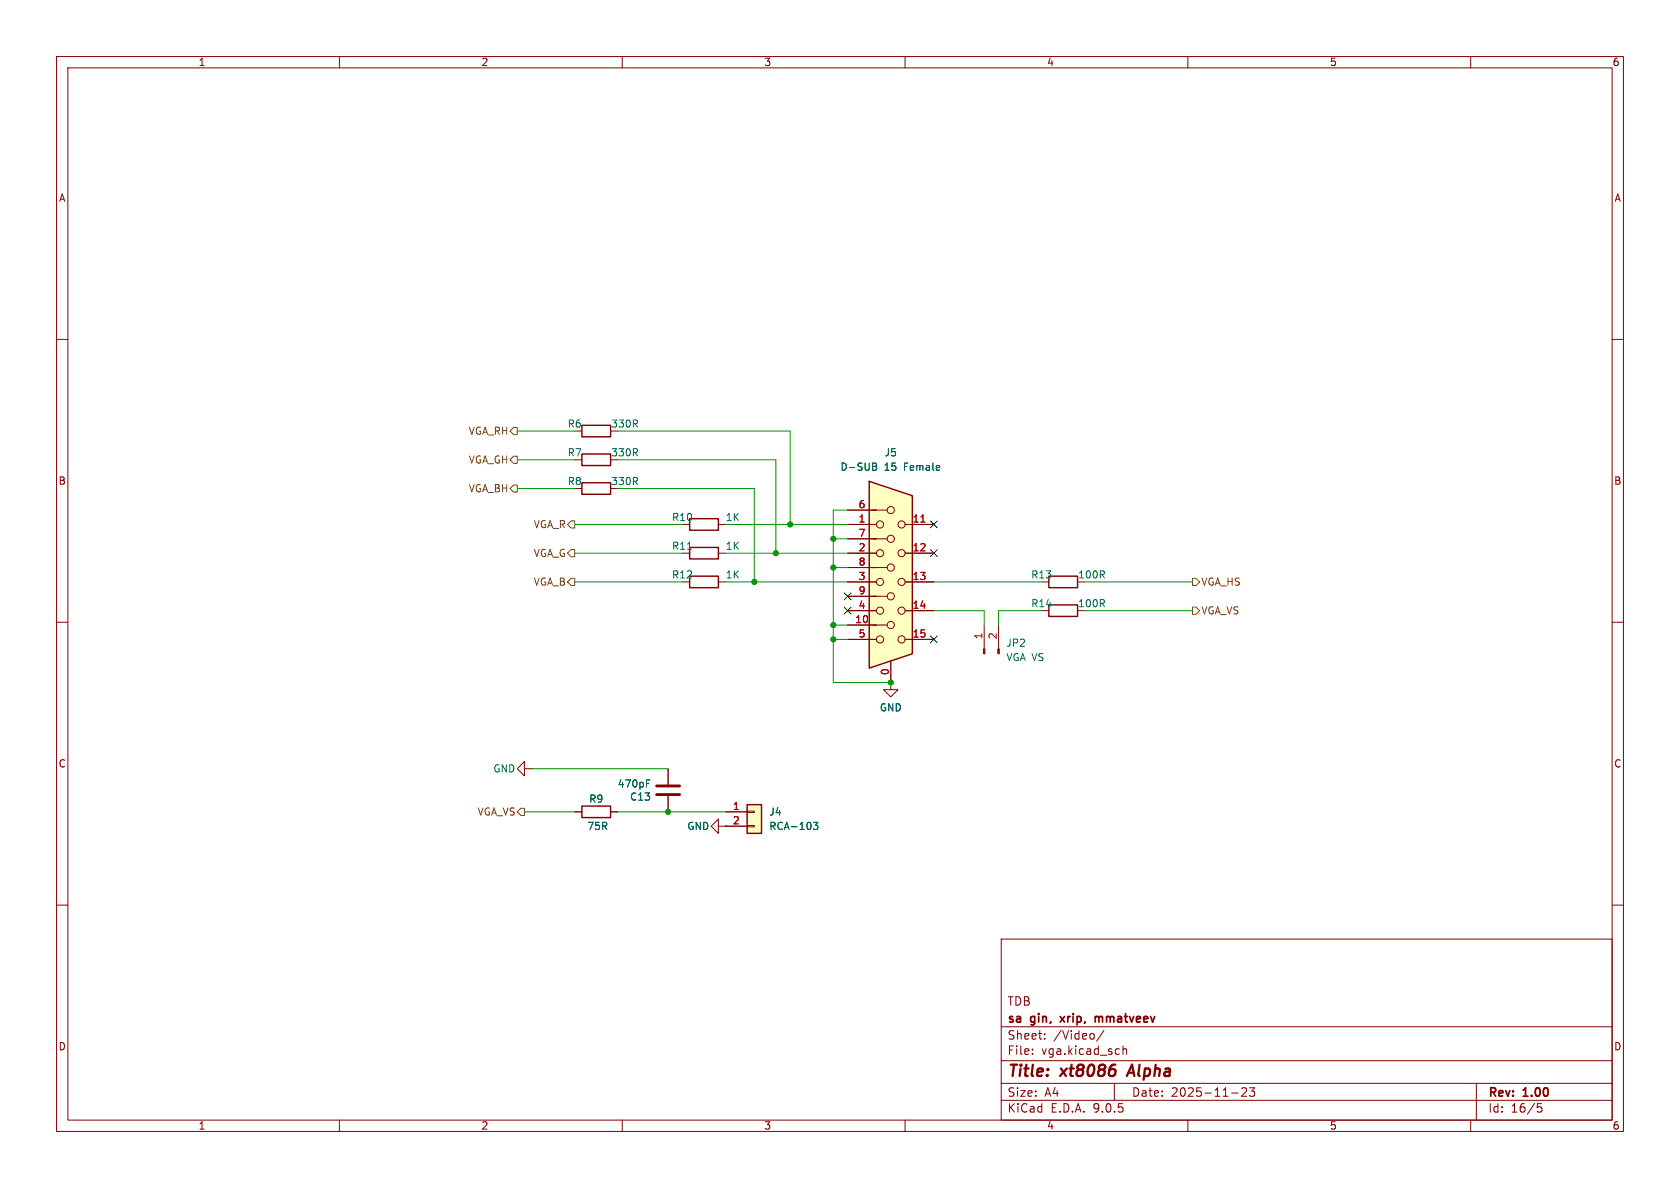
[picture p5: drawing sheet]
<svg xmlns="http://www.w3.org/2000/svg" width="297mm" height="210mm" viewBox="0 0 297 210" stroke-linecap="round" stroke-linejoin="round" font-family="sans-serif">
<g fill="none" stroke="#840000" stroke-width=".18">
<path d="M10 10h277v190h-277zM12 12h273v186h-273zM60 10v2M110 10v2M160 10v2M210 10v2M260 10v2M10 60h2M285 60h2M127 97.8h1.3M10 110h2M285 110h2"/>
<path d="M127 146.1v-1.3l-1.3 1.3 1.3 1.2v-1.2h1.3M128.3 146.1h.1M10 160h2M177 166h108v32h-108zM285 160h2M60 198v2M110 198v2M160 198v2M177 194.5h108M177 191.5h108M177 187.5h108M177 181.5h108"/>
<path d="M182.5 186.3v.1M182.5 185.5v.1M184.7 183.6v.1M184.7 182.8v.1M195.2 182.1l-1.3 2M197 191.5v3M198.5 184.9v1.5M198.5 185.5l.2-.1 .4 .1 .1 .9M210 198v2M217.7 193.2h1.2M219.5 192.4l.6-.1 .2 .1 .1 .3-.9 1.1h.9M220.9 192.3h.9l-.5 .6 .4 .1v.7l-.2 .1h-.4l-.2-.1"/>
<path d="M260 198v2M261 191.5v6.5M272.5 195.1h-.7l-.1 .7 .3-.1h.5l.1 .3-.1 .5-.2 .1-.6-.1"/>
</g>
<path d="M200.1 188.2l-.9 2" fill="none" stroke="#840000" stroke-width=".4"/>
<path d="M187.4 179.7l.8 1M188.2 179.7l-.8 1M193.6 179.7v1M193.6 179.8l.5-.1 .2 .2M194.3 179.9v.8M194.3 179.8v.1" fill="none" stroke="#840000" stroke-width=".3"/>
<path d="M121.9 96.8h5.1v2h-5.1zM185.4 101.9h5.1v2h-5.1z" fill="none" stroke="#840000" stroke-width=".25"/>
<path d="M121.5 97.1h.8" fill="none" stroke="#006464" stroke-width=".18"/>
<path d="M132.1 142.2h2.5v5.1h-2.5z" fill="#ffffc2"/>
<path d="M185.4 106.9h5.1v2.1h-5.1zM132.1 142.2h2.5v5.1h-2.5z" fill="none" stroke="#840000" stroke-width=".25"/>
<path d="M174 110.5v4.2M176.5 110.5v4.2M157.5 120.7v1.2h1.2l-1.2 1.3-1.3-1.3h1.3M157.5 120.7h.1M128.3 143.5h3.8M128.3 146.1h3.8M132.1 143.4h1.2v.2h-1.2zM132.1 145.9h1.2v.3h-1.2z" fill="none" stroke="#840000" stroke-width=".18"/>
<path d="M143.8 145.4h.8l-.4 .4 .3 .2v.5l-.2 .1-.5-.1" fill="none" stroke="#006464" stroke-width=".18"/>
<g fill="#840000" stroke="#840000" stroke-width=".18">
<path d="M173.9 114.7h.2v.9h-.2z"/>
<path d="M176.4 114.7h.3v.9h-.3z"/>
</g>
<path d="M153.7 85.1l7.6 2.5v28l-7.6 2.5z" fill="#ffffc2"/>
<path d="M102.9 75.2h5v2h-5zM102.9 80.3h5v2h-5zM102.9 85.3h5v2.1h-5zM121.9 91.7h5.1v2h-5.1zM153.7 85.1l7.6 2.5v28l-7.6 2.5zM121.9 101.9h5.1v2h-5.1zM102.9 142.5h5v2h-5z" fill="none" stroke="#840000" stroke-width=".25"/>
<g fill="none" stroke="#840000" stroke-width=".18">
<path d="M127 92.7h1.3M149.9 95.3h6.9M149.9 90.2h6.9M149.9 92.7h5M149.9 97.8h5M160 92.7h5.1M160 97.8h5.1M127 102.9h1.3M149.9 100.3h6.9M149.9 105.4h6.9M149.9 110.5h6.9M149.9 102.9h5"/>
<path d="M149.9 108h5M149.9 113h5M157.5 116.8v3.9M160 102.9h5.1M160 108h5.1M160 113h5.1M92.7 135.9v-1.3l-1.3 1.3 1.3 1.3v-1.3h1.3M94 135.9h.1M118.1 135.9v2.8M157.5 120.7h.1M101.6 143.5h1.3M107.9 143.5h1.3"/>
<path d="M118.1 140.7v2.8M128.3 146.1h.1M128.3 143.5h3.8M128.3 146.1h3.8"/>
<circle cx="155.6" cy="97.8" r=".63"/>
<circle cx="155.6" cy="92.7" r=".63"/>
<circle cx="157.5" cy="90.2" r=".63"/>
<circle cx="157.5" cy="95.2" r=".63"/>
<circle cx="159.4" cy="92.7" r=".63"/>
<circle cx="159.4" cy="97.8" r=".63"/>
<circle cx="155.6" cy="113" r=".63"/>
<circle cx="155.6" cy="102.9" r=".63"/>
<circle cx="155.6" cy="107.9" r=".63"/>
<circle cx="157.5" cy="105.4" r=".63"/>
<circle cx="157.5" cy="100.3" r=".63"/>
<circle cx="157.5" cy="110.5" r=".63"/>
<circle cx="159.4" cy="113" r=".63"/>
<circle cx="159.4" cy="107.9" r=".63"/>
<circle cx="159.4" cy="102.9" r=".63"/>
</g>
<path d="M162.8 92.3h.7" fill="none" stroke="#a90000" stroke-width=".18"/>
<path d="M154.3 81.9l.6 .1v.2l-.2 .3M154.3 82.5h.4M154.7 82.5l.3 .2-.1 .3-.6 .1M114.3 138.5h.4M114.3 137.9h.6M143.8 145.4h.8l-.4 .4 .3 .2v.5l-.2 .1-.5-.1" fill="none" stroke="#006464" stroke-width=".18"/>
<path d="M116.1 138.9h4M116.1 140.5h4" fill="none" stroke="#840000" stroke-width=".51"/>
<path d="M90.2 76.2l.6-.6h.6v1.2h-.6zM90.2 86.4l.6-.7h.6v1.3h-.6zM90.2 81.3l.6-.7h.6v1.3h-.6zM101 92.1h.6v1.2h-.6l-.7-.6zM101 97.2h.6v1.2h-.6l-.7-.6zM101 102.2h.6v1.3h-.6l-.7-.6zM210.8 107.3h.7l.6 .7-.6 .6h-.7zM210.8 102.2h.7l.6 .7-.6 .6h-.7zM91.4 143.5l.7-.6h.6v1.2h-.6z" fill="none" stroke="#725600" stroke-width=".18"/>
<g fill="none" stroke="#009600" stroke-width=".18">
<path d="M91.4 76.2h10.2M109.2 76.2h30.5v16.5M91.4 86.4h10.2M91.4 81.3h10.2M101.6 97.8h19M101.6 92.7h19M109.2 86.4h24.1v16.5M109.2 81.3h28v16.5M128.3 97.8h21.6M128.3 92.7h21.6M147.3 95.3h2.6M149.9 90.2h-2.6v30.5h10.2"/>
<path d="M101.6 102.9h19M128.3 102.9h21.6M147.3 113h2.6M147.3 110.5h2.6M147.3 100.3h2.6M165.1 102.9h19M165.1 108h8.9v2.5M184.1 108h-7.6v2.5M191.8 102.9h19M191.8 108h19M94 135.9h24.1M92.7 143.5h8.9"/>
<path d="M109.2 143.5h19.1"/>
</g>
<path d="M164.5 97.2l1.2 1.2M164.5 92.1l1.2 1.2M165.7 92.1l-1.2 1.2M165.7 97.2l-1.2 1.2M149.3 107.3l1.2 1.3M149.3 104.8l1.2 1.2M150.5 107.3l-1.2 1.3M150.5 104.8l-1.2 1.2M164.5 112.4l1.2 1.2M165.7 112.4l-1.2 1.2" fill="none" stroke="#000084" stroke-width=".18"/>
<g fill="#009600" stroke="#009600" stroke-width=".18">
<circle cx="118.1" cy="143.5" r=".46"/>
<circle cx="133.3" cy="102.9" r=".46"/>
<circle cx="147.3" cy="110.5" r=".46"/>
<circle cx="137.2" cy="97.8" r=".46"/>
<circle cx="139.7" cy="92.7" r=".46"/>
<circle cx="157.5" cy="120.7" r=".46"/>
<circle cx="147.3" cy="113" r=".46"/>
<circle cx="147.3" cy="100.3" r=".46"/>
<circle cx="147.3" cy="95.3" r=".46"/>
</g>
<g font-size="2.8" fill="#840000">
<text x="178" y="190.9">Title:</text>
<text x="187.7" y="190.9">xt8086</text>
<text x="200.4" y="190.9">Alpha</text>
</g>
<g font-size="2.1" fill="#840000">
<text x="178" y="178">TDB</text>
<text x="178" y="184">Sheet:</text>
<text x="178" y="181.2">sa</text>
<text x="182.3" y="181.2">gin,</text>
<text x="186.2" y="184">/Video/</text>
<text x="188.2" y="181.2">xrip,</text>
<text x="194.9" y="181.2">mmatveev</text>
<text x="178" y="186.7">File:</text>
<text x="184.1" y="186.7">vga.kicad_sch</text>
<text x="178" y="196.9">KiCad</text>
<text x="178" y="194.1">Size:</text>
<text x="184.7" y="194.1">A4</text>
<text x="185.7" y="196.9">E.D.A.</text>
<text x="193.3" y="196.9">9.0.5</text>
<text x="200" y="194.1">Date:</text>
<text x="207" y="194.1">2025-11-23</text>
<text x="263" y="194.3">Rev:</text>
<text x="263" y="196.9">Id:</text>
<text x="267.1" y="196.9">16/5</text>
<text x="269.4" y="194.3">1.00</text>
</g>
<g font-size="1.8" fill="#840000">
<text x="35" y="11.9">1</text>
<text x="85" y="11.9">2</text>
<text x="135" y="11.9">3</text>
<text x="185" y="11.9">4</text>
<text x="235" y="11.9">5</text>
<text x="285" y="11.9">6</text>
<text x="10.3" y="35.9">A</text>
<text x="285.3" y="35.9">A</text>
<text x="10.3" y="85.9">B</text>
<text x="285.3" y="85.9">B</text>
<text x="10.3" y="135.9">C</text>
<text x="285.3" y="135.9">C</text>
<text x="10.3" y="185.9">D</text>
<text x="285.3" y="185.9">D</text>
<text x="35" y="199.9">1</text>
<text x="85" y="199.9">2</text>
<text x="135" y="199.9">3</text>
<text x="185" y="199.9">4</text>
<text x="235" y="199.9">5</text>
<text x="285" y="199.9">6</text>
</g>
<g font-size="1.8" fill="#725600">
<text x="82.8" y="77.1">VGA_RH</text>
<text x="82.8" y="82.1">VGA_GH</text>
<text x="82.8" y="87.2">VGA_BH</text>
<text x="94.3" y="93.6">VGA_R</text>
<text x="94.3" y="98.7">VGA_G</text>
<text x="94.3" y="103.7">VGA_B</text>
<text x="212.3" y="103.7">VGA_HS</text>
<text x="212.3" y="108.8">VGA_VS</text>
<text x="84.3" y="144.4">VGA_VS</text>
</g>
<g font-size="1.8" fill="#006464">
<text x="100.3" y="75.8">R6</text>
<text x="107.9" y="75.8">330R</text>
<text x="100.3" y="80.9">R7</text>
<text x="107.9" y="80.9">330R</text>
<text x="148.5" y="83.4">D-SUB</text>
<text x="156.3" y="80.9">J5</text>
<text x="156.3" y="83.4">15</text>
<text x="159.9" y="83.4">Female</text>
<text x="100.3" y="86">R8</text>
<text x="107.9" y="86">330R</text>
<text x="118.7" y="92.3">R10</text>
<text x="128.2" y="92.3">1K</text>
<text x="118.7" y="97.4">R11</text>
<text x="128.2" y="97.4">1K</text>
<text x="118.7" y="102.5">R12</text>
<text x="128.2" y="102.5">1K</text>
<text x="182.2" y="102.5">R13</text>
<text x="182.2" y="107.5">R14</text>
<text x="190.5" y="102.5">100R</text>
<text x="190.5" y="107.5">100R</text>
<text x="177.8" y="114.5">JP2</text>
<text x="177.8" y="117.1">VGA VS</text>
<text x="155.4" y="126">GND</text>
<text x="87.1" y="136.8">GND</text>
<text x="104.1" y="142.1">R9</text>
<text x="109.1" y="139.4">470pF</text>
<text x="111.3" y="141.7">C13</text>
<text x="103.7" y="146.9">75R</text>
<text x="121.4" y="146.9">GND</text>
<text x="135.9" y="144.4">J4</text>
<text x="135.9" y="146.9">RCA-103</text>
</g>
<g font-size="1.8" fill="#a90000">
<text x="151.7" y="89.9">6</text>
<text x="151.7" y="92.5">1</text>
<text x="151.7" y="95">7</text>
<text x="161.2" y="92.5">11</text>
<text x="151.7" y="97.5">2</text>
<text x="151.7" y="100.1">8</text>
<text x="161.2" y="97.5">12</text>
<text x="151.7" y="102.6">3</text>
<text x="151.7" y="105.2">9</text>
<text x="151.7" y="107.7">4</text>
<text x="161.2" y="102.6">13</text>
<text x="161.2" y="107.7">14</text>
<text x="151.1" y="110.2">10</text>
<text x="151.7" y="112.8">5</text>
<text x="161.2" y="112.8">15</text>
<text x="173.7" y="113.1" transform="rotate(-90 173.7 113.1)">1</text>
<text x="176.3" y="113.1" transform="rotate(-90 176.3 113.1)">2</text>
<text x="157.2" y="119.5" transform="rotate(-90 157.2 119.5)">0</text>
<text x="129.5" y="143.3">1</text>
<text x="129.5" y="145.8">2</text>
</g>
</svg>
